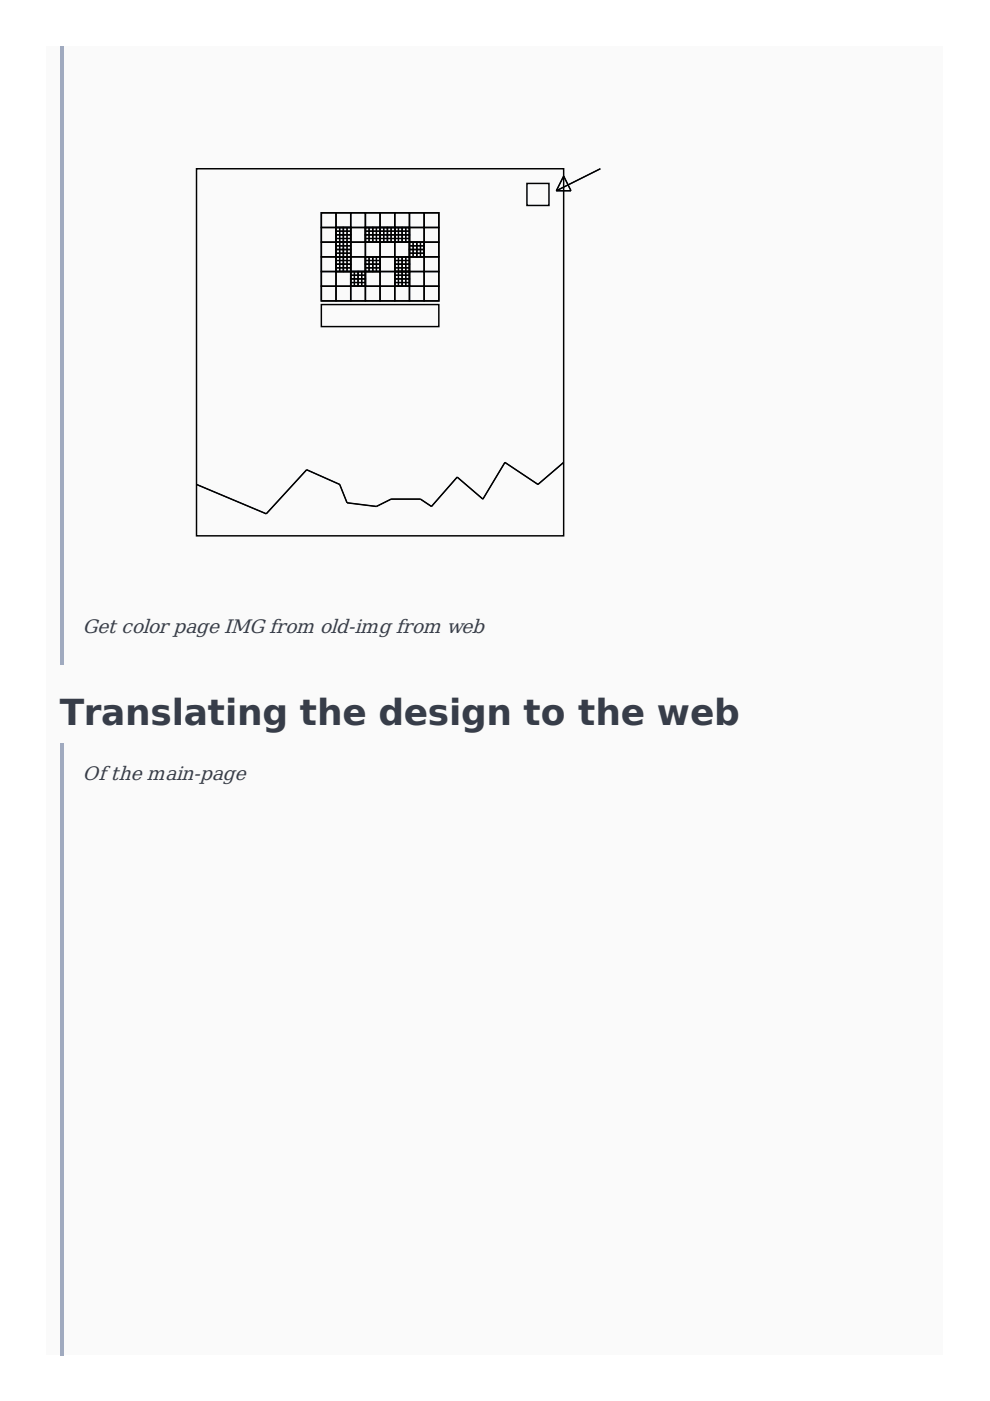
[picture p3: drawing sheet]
<svg xmlns="http://www.w3.org/2000/svg" width="210mm" height="297mm" viewBox="0 0 210 297" stroke-linecap="round" stroke-linejoin="round" font-family="sans-serif">
<path d="M9.9 9.9h190.1v277.4h-190.1z" fill="#fafafa"/>
<g fill="#a0aabf">
<path d="M12.7 9.9h.9v131.1h-.9z"/>
<path d="M12.7 157.6h.9v129.8h-.9z"/>
</g>
<g fill="none" stroke="#000" stroke-width=".31">
<path d="M41.7 35.8h77.8v77.8h-77.8zM111.7 38.9h4.7v4.7h-4.7zM119.5 37.3l1.6 3.1h-3.1zM127.3 35.8l-9.3 4.6M68.1 45.1h24.9v18.7h-24.9zM68.1 45.1h3.1v3.1h-3.1zM68.1 51.3h3.1v3.2h-3.1zM68.1 48.2h3.1v3.1h-3.1zM68.1 57.6h3.1v3.1h-3.1zM68.1 54.5h3.1v3.1h-3.1zM71.2 57.6h3.2v3.1h-3.2zM71.2 54.5h3.2v3.1h-3.2z"/>
<path d="M71.2 51.3h3.2v3.2h-3.2zM71.2 48.2h3.2v3.1h-3.2zM71.2 45.1h3.2v3.1h-3.2zM71.2 52.9h1.6v1.6h-1.6zM71.2 48.2h1.6v1.6h-1.6zM71.2 49.8h1.6v1.5h-1.6zM71.2 51.3h1.6v1.6h-1.6zM71.2 54.5h1.6v1.5h-1.6zM71.2 56h1.6v1.6h-1.6zM71.2 55.2h3.2M71.2 50.6h3.2M71.2 49h3.2"/>
<path d="M71.2 53.7h3.2M71.2 52.1h3.2M71.2 56.8h3.2M72 48.2v9.4M72.8 52.9h1.6v1.6h-1.6zM72.8 56h1.6v1.6h-1.6zM72.8 54.5h1.6v1.5h-1.6zM72.8 49.8h1.6v1.5h-1.6zM72.8 48.2h1.6v1.6h-1.6zM72.8 51.3h1.6v1.6h-1.6zM73.6 48.2v9.4M74.4 57.6h3.1v3.1h-3.1z"/>
<path d="M74.4 54.5h3.1v3.1h-3.1zM74.4 51.3h3.1v3.2h-3.1zM74.4 48.2h3.1v3.1h-3.1zM74.4 45.1h3.1v3.1h-3.1zM74.4 57.6h1.5v1.5h-1.5zM74.4 59.1h1.5v1.6h-1.5zM74.4 58.3h3.1M74.4 59.9h3.1M75.1 57.6v3.1M75.9 57.6h1.6v1.5h-1.6zM75.9 59.1h1.6v1.6h-1.6zM76.7 57.6v3.1"/>
<path d="M77.5 57.6h3.1v3.1h-3.1zM77.5 54.5h3.1v3.1h-3.1zM77.5 51.3h3.1v3.2h-3.1zM77.5 48.2h3.1v3.1h-3.1zM77.5 45.1h3.1v3.1h-3.1zM77.5 54.5h1.5v1.5h-1.5zM77.5 56h1.5v1.6h-1.5zM77.5 48.2h1.5v1.6h-1.5zM77.5 49.8h1.5v1.5h-1.5zM77.5 55.2h3.1M77.5 50.6h9.3M77.5 49h9.3"/>
<path d="M77.5 56.8h3.1M78.3 48.2v3.1M78.3 54.5v3.1M79 56h1.6v1.6h-1.6zM79 54.5h1.6v1.5h-1.6zM79 49.8h1.6v1.5h-1.6zM79 48.2h1.6v1.6h-1.6zM79.8 48.2v3.1M79.8 54.5v3.1M80.6 57.6h3.1v3.1h-3.1zM80.6 54.5h3.1v3.1h-3.1zM80.6 51.3h3.1v3.2h-3.1z"/>
<path d="M80.6 48.2h3.1v3.1h-3.1zM80.6 45.1h3.1v3.1h-3.1zM80.6 49.8h1.5v1.5h-1.5zM80.6 48.2h1.5v1.6h-1.5zM81.4 48.2v3.1M82.1 48.2h1.6v1.6h-1.6zM82.1 49.8h1.6v1.5h-1.6zM82.9 48.2v3.1M83.7 57.6h3.1v3.1h-3.1zM83.7 54.5h3.1v3.1h-3.1zM83.7 51.3h3.1v3.2h-3.1zM83.7 48.2h3.1v3.1h-3.1z"/>
<path d="M83.7 45.1h3.1v3.1h-3.1zM83.7 59.1h1.6v1.6h-1.6zM83.7 57.6h1.6v1.5h-1.6zM83.7 56h1.6v1.6h-1.6zM83.7 54.5h1.6v1.5h-1.6zM83.7 48.2h1.6v1.6h-1.6zM83.7 49.8h1.6v1.5h-1.6zM83.7 55.2h3.1M83.7 56.8h3.1M83.7 58.3h3.1M83.7 59.9h3.1M84.5 48.2v3.1"/>
<path d="M84.5 54.5v6.2M85.3 57.6h1.5v1.5h-1.5zM85.3 59.1h1.5v1.6h-1.5zM85.3 54.5h1.5v1.5h-1.5zM85.3 56h1.5v1.6h-1.5zM85.3 48.2h1.5v1.6h-1.5zM85.3 49.8h1.5v1.5h-1.5zM86 48.2v3.1M86 54.5v6.2M86.8 57.6h3.1v3.1h-3.1zM86.8 54.5h3.1v3.1h-3.1zM86.8 51.3h3.1v3.2h-3.1z"/>
<path d="M86.8 48.2h3.1v3.1h-3.1zM86.8 45.1h3.1v3.1h-3.1zM86.8 51.3h1.6v1.6h-1.6zM86.8 52.9h1.6v1.6h-1.6zM86.8 53.7h3.1M86.8 52.1h3.1M87.6 51.3v3.2M88.4 51.3h1.5v1.6h-1.5zM88.4 52.9h1.5v1.6h-1.5zM89.1 51.3v3.2M89.9 57.6h3.1v3.1h-3.1zM89.9 54.5h3.1v3.1h-3.1z"/>
<path d="M89.9 51.3h3.1v3.2h-3.1zM89.9 48.2h3.1v3.1h-3.1zM89.9 45.1h3.1v3.1h-3.1zM68.1 64.6h24.9v4.6h-24.9zM68.1 60.7h3.1v3.1h-3.1zM71.2 60.7h3.2v3.1h-3.2zM74.4 60.7h3.1v3.1h-3.1zM77.5 60.7h3.1v3.1h-3.1zM80.6 60.7h3.1v3.1h-3.1zM83.7 60.7h3.1v3.1h-3.1zM86.8 60.7h3.1v3.1h-3.1zM89.9 60.7h3.1v3.1h-3.1z"/>
<path d="M119.5 98l-5.4 4.7-7-4.7-4.7 7.8-5.5-4.6-5.4 6.2-2.4-1.6h-6.2l-3.1 1.6-6.2-.8-1.6-3.9-7-3.1-8.5 9.3-14.8-6.2"/>
</g>
<g fill="#000">
<path d="M119.5 37.3l-1.5 3.1zM119.5 37.3l1.6 3.1zM118 40.4l9.3-4.6zM65 99.6l-8.5 9.3zM107.1 98l-4.7 7.8zM114.1 102.7l5.4-4.7zM41.7 102.7l14.8 6.2zM65 99.6l7 3.1zM72 102.7l1.6 3.9zM73.6 106.6l6.2 .8zM79.8 107.4l3.1-1.6zM89.1 105.8l2.4 1.6z"/>
<path d="M96.9 101.2l-5.4 6.2zM96.9 101.2l5.5 4.6zM107.1 98l7 4.7z"/>
</g>
<g fill="none" stroke="#000" stroke-width=".21">
<path d="M71.2 55.2h3.2M71.2 50.6h3.2M71.2 49h3.2M71.2 53.7h3.2M71.2 52.1h3.2M71.2 56.8h3.2M72 48.2v9.4M73.6 48.2v9.4M74.4 58.3h3.1M74.4 59.9h3.1M75.1 57.6v3.1M76.7 57.6v3.1"/>
<path d="M77.5 55.2h3.1M77.5 50.6h9.3M77.5 49h9.3M77.5 56.8h3.1M78.3 48.2v3.1M78.3 54.5v3.1M79.8 48.2v3.1M79.8 54.5v3.1M81.4 48.2v3.1M82.9 48.2v3.1M83.7 55.2h3.1M83.7 56.8h3.1"/>
<path d="M83.7 58.3h3.1M83.7 59.9h3.1M84.5 48.2v3.1M84.5 54.5v6.2M86 48.2v3.1M86 54.5v6.2M86.8 53.7h3.1M86.8 52.1h3.1M87.6 51.3v3.2M89.1 51.3v3.2M118 40.4h3.1M82.9 105.8h6.2"/>
</g>
<text font-size="7.6" fill="#373d49" x="12.7" y="153.7">Translating the design to the web</text>
<g font-size="4.1" fill="#373d49">
<text x="17.5" y="134.2">Get color page IMG from old-img from web</text>
<text x="17.5" y="165.3">Of the main-page</text>
</g>
</svg>
